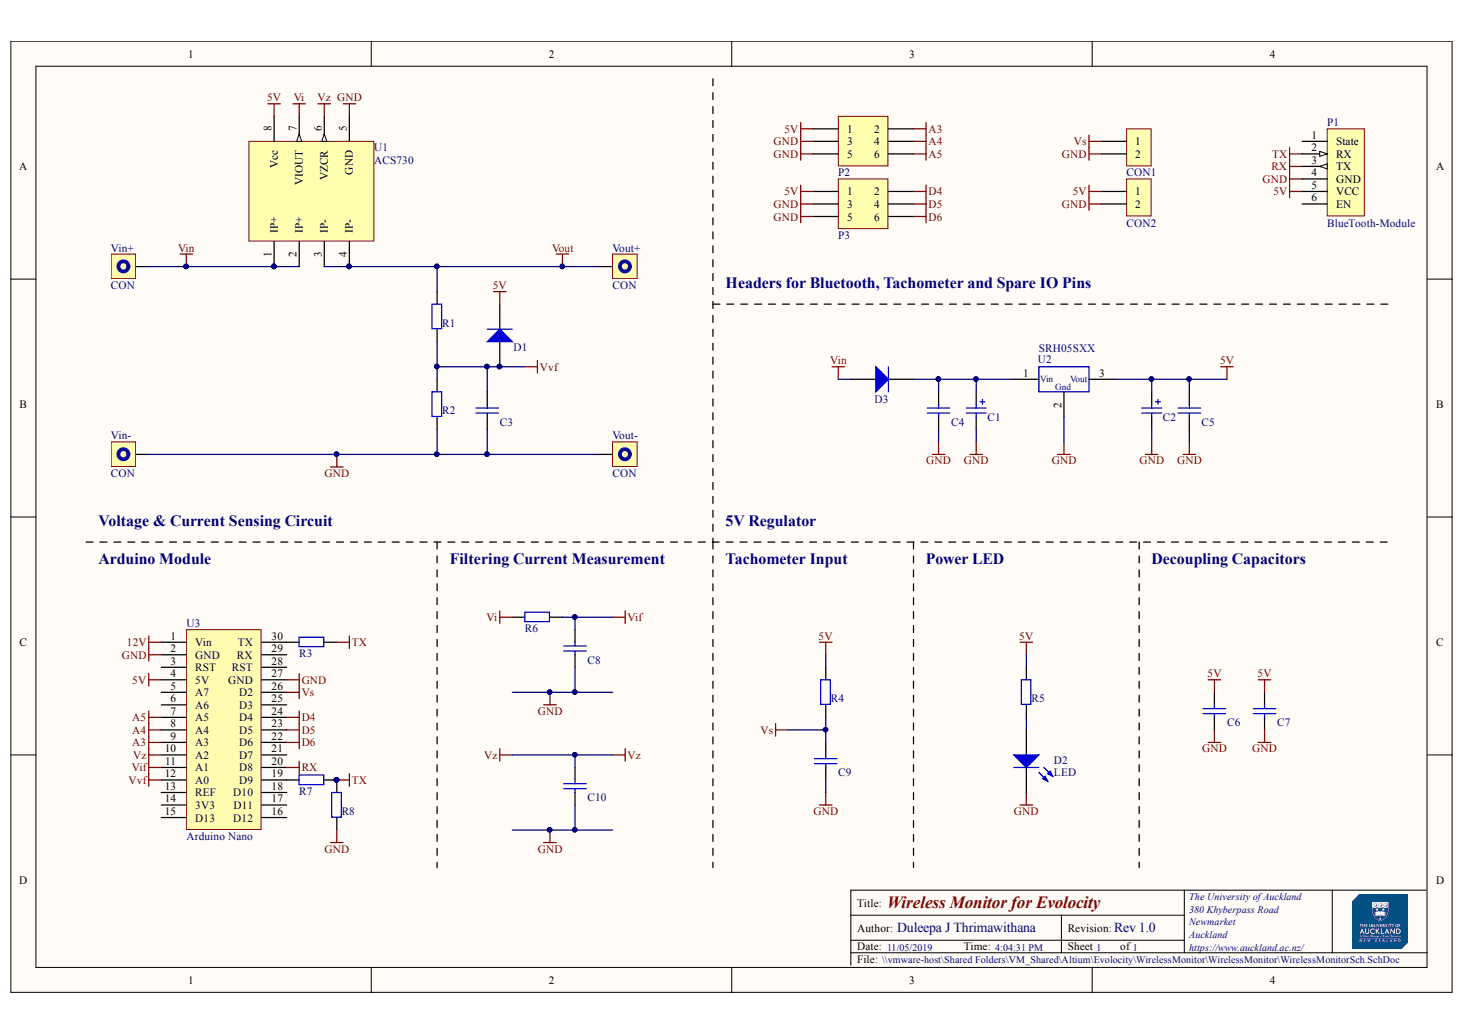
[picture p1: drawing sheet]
# Altium project WirelessMonitor.PrjPcb
1 sheet, 33 parts. Net scope: global (net labels, ports and power ports of the same name join across sheets).
Board file: WirelessMonitorPCB.PcbDoc

## Sheet WirelessMonitorSch.SchDoc: Wireless Monitor for Evolocity
size A4; Author: Duleepa J Thrimawithana; Organization: The University of Auckland; Address1: 380 Khyberpass Road; Address2: Newmarket; Address3: Auckland; Address4: https://www.auckland.ac.nz/; Revision: Rev 1.0; SheetNumber: 1; SheetTotal: 1

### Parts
C1  ECAP  [CR05]  (value not drawn)
C2  ECAP  [CR015]  (value not drawn)
C3  Film Cap  [CB05]  (value not drawn)
C4  Film Cap  [CB05]  (value not drawn)
C5  Film Cap  [CB05]  (value not drawn)
C6  Film Cap  [CB05]  (value not drawn)
C7  Film Cap  [CB05]  (value not drawn)
C8  Film Cap  [CB05]  (value not drawn)
C9  Film Cap  [CB05]  (value not drawn)
C10  Film Cap  [CB05]  (value not drawn)
CON1  Header 2X1  [HDR2X1_2P54]  (value not drawn)
CON2  Header 2X1  [HDR2X1_2P54]  (value not drawn)
D1  Diode  [DAX4]  (value not drawn)
D2  LED  [LEDTH]
D3  Diode  [DAX4]  (value not drawn)
P1  BlueTooth-Module  [HDRBLE]
P2  HDR3X2  [HDR2X3_2P54]  (value not drawn)
P3  HDR3X2  [HDR2X3_2P54]  (value not drawn)
R1  Resistor  [RAX4]  (value not drawn)
R2  Resistor  [RAX4]  (value not drawn)
R3  Resistor  [RAX4]  (value not drawn)
R4  Resistor  [RAX4]  (value not drawn)
R5  Resistor  [RAX4]  (value not drawn)
R6  Resistor  [RAX4]  (value not drawn)
R7  Resistor  [RAX4]  (value not drawn)
R8  Resistor  [RAX4]  (value not drawn)
U1  ACS730  [SOIC8]
U2  SRH05SXX  [SRH05]
U3  Arduino Nano  [ArduinoNano]
Vin+  CON  [CON_M3]
Vin-  CON  [CON_M3]
Vout+  CON  [CON_M3]
Vout-  CON  [CON_M3]

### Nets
5V: C2.1 C5.2 C6.2 C7.2 CON2.1 D1.2 P1.5(VCC) P2.1 P3.1 R4.2 R5.2 U1.8(Vcc) U2.3(Vout) U3.4(5V)
12V: U3.1(Vin)
A3: P2.2 U3.9(A3)
A4: P2.4 U3.8(A4)
A5: P2.6 U3.7(A5)
D4: P3.2 U3.24(D4)
D5: P3.4 U3.23(D5)
D6: P3.6 U3.22(D6)
GND: C1.2 C2.2 C3.1 C4.1 C5.1 C6.1 C7.1 C8.1 C9.1 C10.1 CON1.2 CON2.2 D2.2(K) P1.4(GND) P2.3 P2.5 P3.3 P3.5 R2.1 R8.2 U1.5(GND) U2.2(Gnd) U3.2(GND) U3.27(GND) Vin-.1 Vout-.1
RX: P1.3(TX) U3.20(D8)
TX: P1.2(RX) R3.1 R7.1 R8.1
Vi: R6.2 U1.7(VIOUT)
Vif: C8.2 R6.1 U3.11(A1)
Vin: D3.1 U1.1(IP+) U1.2(IP+) Vin+.1
Vout: R1.2 U1.3(IP-) U1.4(IP-) Vout+.1
Vs: C9.2 CON1.1 R4.1 U3.26(D2)
Vvf: C3.2 D1.1 R1.1 R2.2 U3.12(A0)
Vz: C10.2 U1.6(VZCR) U3.10(A2)
NetC1_1: C1.1 C4.2 D3.2 U2.1(Vin)
NetD2_1: D2.1(A) R5.1
NetR3_2: R3.2 U3.30(TX)
NetR7_2: R7.2 U3.19(D9)

Not connected (* = marked no-connect by the designer): P1 1(State) 6(EN); U3 3(RST) 5(A7) 6(A6) 13(REF) 14(3V3) 15(D13) 16(D12) 17(D11) 18(D10) 21(D7) 25(D3) 28(RST) 29(RX)

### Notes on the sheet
- Headers for Bluetooth, Tachometer and Spare IO Pins
- Voltage & Current Sensing Circuit
- Arduino Module
- Filtering Current Measurement
- Tachometer Input
- 5V Regulator
- Power LED
- Decoupling Capacitors
